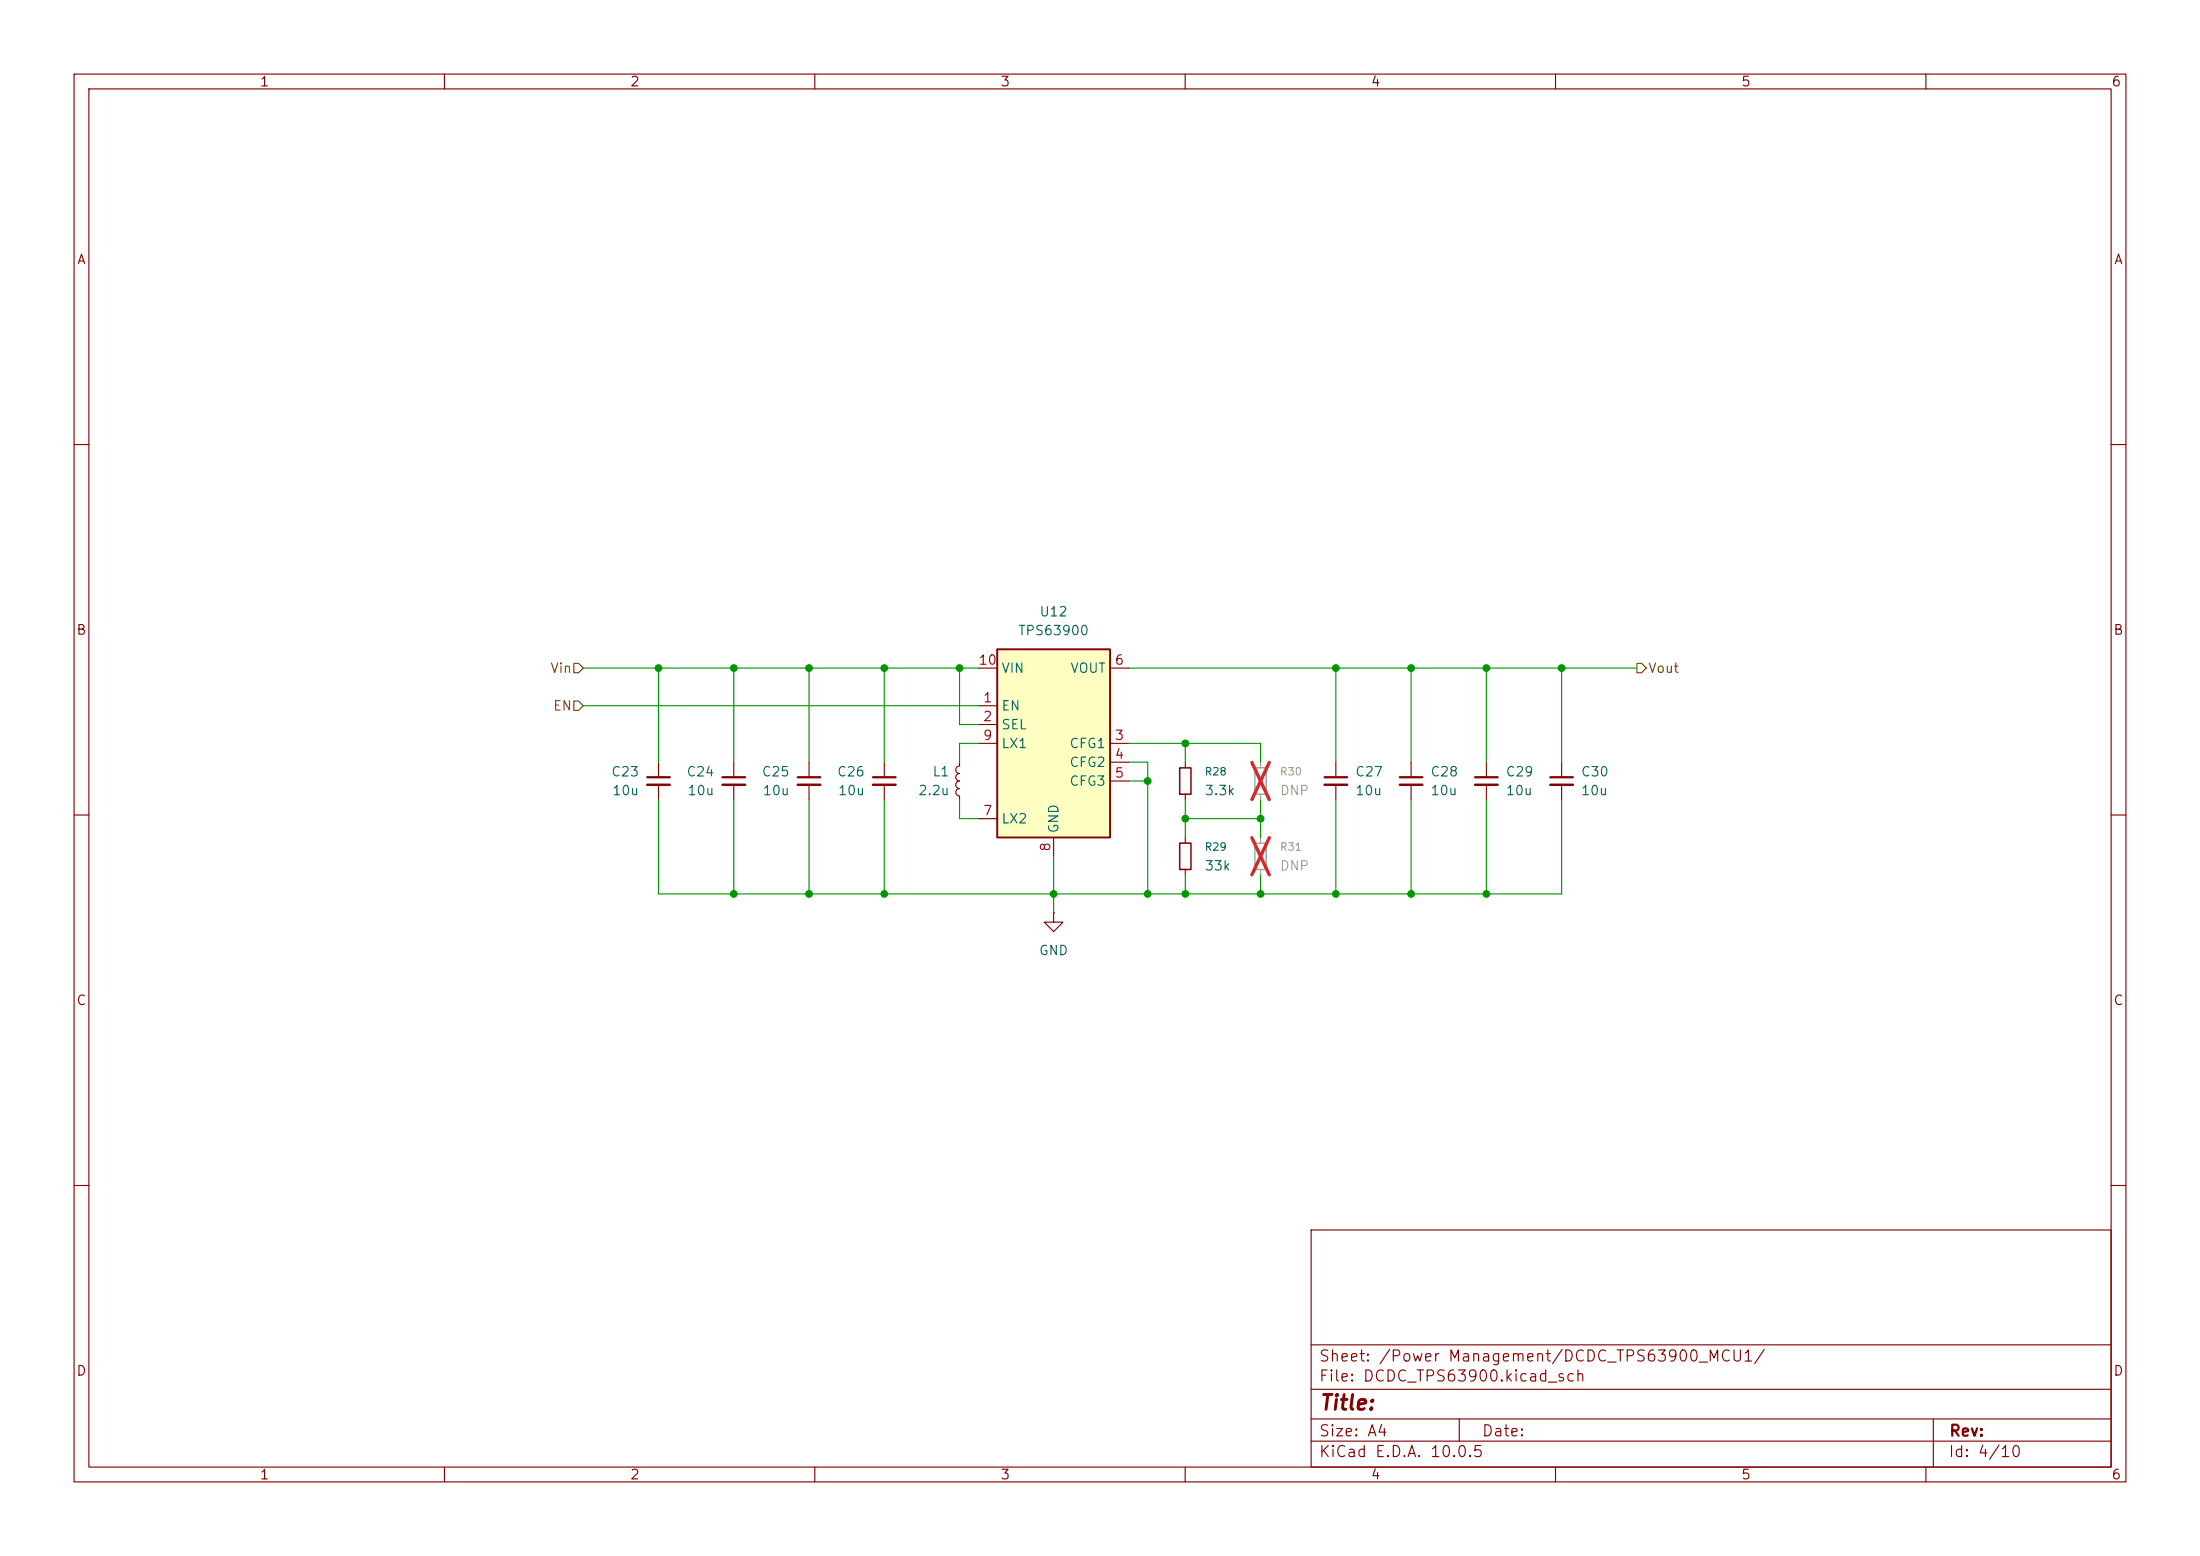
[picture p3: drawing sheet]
<svg xmlns="http://www.w3.org/2000/svg" width="297mm" height="210mm" viewBox="0 0 297 210" stroke-linecap="round" stroke-linejoin="round" font-family="sans-serif">
<g fill="none" stroke="#840000" stroke-width=".15">
<path d="M10 10h277v190h-277zM12 12h273v186h-273zM60 10v2M110 10v2M160 10v2M210 10v2M260 10v2M10 60h2M285 60h2M10 110h2M160 102.9v.7M160 107.2v.8"/>
<path d="M180.3 102.9v2M180.3 105.9v2.1M190.5 102.9v2M190.5 105.9v2.1M200.7 102.9v2M200.7 105.9v2.1M210.8 102.9v2M210.8 105.9v2.1M285 110h2M142.2 123.2v1.3h1.3l-1.3 1.2-1.2-1.2h1.2M142.2 123.2h.1M10 160h2"/>
<path d="M177 166h108v32h-108zM285 160h2M60 198v2M110 198v2M160 198v2M177 194.5h108M177 191.5h108M177 187.5h108M177 181.5h108M197 191.5v3M210 198v2M260 198v2"/>
<path d="M261 191.5v6.5"/>
</g>
<path d="M178.8 104.9h3.1M189 104.9h3M199.1 104.9h3.1M209.3 104.9h3" fill="none" stroke="#840000" stroke-width=".3"/>
<path d="M178.8 105.9h3.1M189 105.9h3M199.1 105.9h3.1M209.3 105.9h3" fill="none" stroke="#840000" stroke-width=".33"/>
<path d="M159.3 103.6h1.5v3.6h-1.5z" fill="none" stroke="#840000" stroke-width=".2"/>
<path d="M169.4 103.6h1.5v3.6h-1.5z" fill="none" stroke="#a1a1a1" stroke-width=".2"/>
<path d="M170.2 102.9v.7M170.2 107.2v.8" fill="none" stroke="#a1a1a1" stroke-width=".15"/>
<path d="M169 102.9l2.4 5M171.4 102.9l-2.4 5" fill="none" stroke="#e12e31" stroke-width=".46"/>
<path d="M134.6 87.6h15.3v25.4h-15.3z" fill="#ffffc2"/>
<path d="M134.6 87.6h15.3v25.4h-15.3z" fill="none" stroke="#840000" stroke-width=".25"/>
<g fill="none" stroke="#840000" stroke-width=".15">
<path d="M132.1 95.3h2.5M132.1 97.8h2.5M132.1 90.2h2.5M149.9 90.2h2.5M88.9 102.9v2M88.9 105.9v2.1M99.1 102.9v2M99.1 105.9v2.1M109.2 102.9v2M109.2 105.9v2.1M119.4 102.9v2M119.4 105.9v2.1"/>
<path d="M129.5 102.9v.5a.51 .51 0 0 0-.5 .5 .51 .51 0 0 0 .5 .5 .5 .5 0 0 0-.5 .5 .5 .5 0 0 0 .5 .5 .51 .51 0 0 0-.5 .5 .51 .51 0 0 0 .5 .5 .5 .5 0 0 0-.5 .5 .5 .5 0 0 0 .5 .5v.6M132.1 100.3h2.5M132.1 110.5h2.5M142.2 113v2.6M149.9 100.3h2.5M149.9 102.9h2.5M149.9 105.4h2.5M160 113v.8M160 117.3v.8"/>
</g>
<path d="M169.4 113.8h1.5v3.5h-1.5z" fill="none" stroke="#a1a1a1" stroke-width=".2"/>
<path d="M170.2 113v.8M170.2 117.3v.8" fill="none" stroke="#a1a1a1" stroke-width=".15"/>
<path d="M169 113.1l2.4 5M171.4 113.1l-2.4 5" fill="none" stroke="#e12e31" stroke-width=".46"/>
<path d="M159.3 113.8h1.5v3.5h-1.5z" fill="none" stroke="#840000" stroke-width=".2"/>
<path d="M87.4 104.9h3M97.5 104.9h3.1M107.7 104.9h3M117.9 104.9h3" fill="none" stroke="#840000" stroke-width=".3"/>
<path d="M87.4 105.9h3M97.5 105.9h3.1M107.7 105.9h3M117.9 105.9h3" fill="none" stroke="#840000" stroke-width=".33"/>
<path d="M77.5 94.6h.6l.6 .7-.6 .6h-.6zM77.5 89.5h.6l.6 .7-.6 .6h-.6zM221 89.5h.6l.6 .7-.6 .6h-.6z" fill="none" stroke="#725600" stroke-width=".15"/>
<g fill="none" stroke="#009600" stroke-width=".15">
<path d="M78.7 90.2h53.4M78.7 95.3h53.4M88.9 90.2v12.7M99.1 90.2v12.7M109.2 90.2v12.7M119.4 90.2v12.7M129.5 90.2v7.6h2.6M152.4 90.2h68.6M180.3 90.2v12.7M190.5 90.2v12.7M200.7 90.2v12.7M210.8 90.2v12.7"/>
<path d="M88.9 108v12.7h121.9v-12.7M99.1 108v12.7M109.2 108v12.7M119.4 108v12.7M129.5 108v2.5h2.6M132.1 100.3h-2.6v2.6M142.2 115.6v7.6M152.4 102.9h2.5v17.8M152.4 105.4h2.5M152.4 100.3h17.8v2.6M160 100.3v2.6M160 108v5"/>
<path d="M160 118.1v2.6M160 110.5h10.2M170.2 108v5M170.2 118.1v2.6M180.3 108v12.7M190.5 108v12.7M200.7 108v12.7"/>
</g>
<g fill="#009600" stroke="#009600" stroke-width=".14">
<circle cx="119.4" cy="90.2" r=".46"/>
<circle cx="109.2" cy="90.2" r=".46"/>
<circle cx="88.9" cy="90.2" r=".46"/>
<circle cx="109.2" cy="120.7" r=".46"/>
<circle cx="119.4" cy="120.7" r=".46"/>
<circle cx="99.1" cy="120.7" r=".46"/>
<circle cx="99.1" cy="90.2" r=".46"/>
<circle cx="129.5" cy="90.2" r=".46"/>
<circle cx="180.3" cy="90.2" r=".46"/>
<circle cx="190.5" cy="90.2" r=".46"/>
<circle cx="160" cy="110.5" r=".46"/>
<circle cx="170.2" cy="120.7" r=".46"/>
<circle cx="170.2" cy="110.5" r=".46"/>
<circle cx="154.9" cy="105.4" r=".46"/>
<circle cx="154.9" cy="120.7" r=".46"/>
<circle cx="142.2" cy="120.7" r=".46"/>
<circle cx="160" cy="100.3" r=".46"/>
<circle cx="160" cy="120.7" r=".46"/>
<circle cx="180.3" cy="120.7" r=".46"/>
<circle cx="190.5" cy="120.7" r=".46"/>
<circle cx="200.7" cy="90.2" r=".46"/>
<circle cx="200.7" cy="120.7" r=".46"/>
<circle cx="210.8" cy="90.2" r=".46"/>
</g>
<text font-size="2" fill="#840000" x="178" y="190.8">Title:</text>
<g font-size="1.5" fill="#840000">
<text x="178" y="184.1">Sheet: /Power Management/DCDC_TPS63900_MCU1/</text>
<text x="178" y="186.8">File: DCDC_TPS63900.kicad_sch</text>
<text x="178" y="197">KiCad E.D.A. 10.0.5</text>
<text x="178" y="194.2">Size: A4</text>
<text x="200" y="194.2">Date:</text>
<text x="263" y="197">Id: 4/10</text>
<text x="263" y="194.2">Rev:</text>
</g>
<g font-size="1.3" fill="#840000">
<text x="35" y="12">1</text>
<text x="85" y="12">2</text>
<text x="135" y="12">3</text>
<text x="185" y="12">4</text>
<text x="235" y="12">5</text>
<text x="285" y="12">6</text>
<text x="10.3" y="36">A</text>
<text x="285.3" y="36">A</text>
<text x="10.2" y="86">B</text>
<text x="285.2" y="86">B</text>
<text x="10.2" y="136">C</text>
<text x="285.2" y="136">C</text>
<text x="10.2" y="186">D</text>
<text x="285.2" y="186">D</text>
<text x="35" y="200">1</text>
<text x="85" y="200">2</text>
<text x="135" y="200">3</text>
<text x="185" y="200">4</text>
<text x="235" y="200">5</text>
<text x="285" y="200">6</text>
</g>
<g font-size="1.3" fill="#006464">
<text x="140.2" y="83.5">U12</text>
<text x="137.4" y="86.1">TPS63900</text>
<text x="135.1" y="91.1">VIN</text>
<text x="144.4" y="91.1">VOUT</text>
<text x="135.1" y="96.2">EN</text>
<text x="135.1" y="98.8">SEL</text>
<text x="135.1" y="101.3">LX1</text>
<text x="144.3" y="101.3">CFG1</text>
<text x="82.4" y="105.1">C23</text>
<text x="82.6" y="107.6">10u</text>
<text x="92.6" y="105.1">C24</text>
<text x="92.7" y="107.6">10u</text>
<text x="102.8" y="105.1">C25</text>
<text x="102.9" y="107.6">10u</text>
<text x="112.9" y="105.1">C26</text>
<text x="113" y="107.6">10u</text>
<text x="123.9" y="107.6">2.2u</text>
<text x="125.8" y="105.1">L1</text>
<text x="144.3" y="103.8">CFG2</text>
<text x="144.3" y="106.4">CFG3</text>
<text x="162.5" y="107.6">3.3k</text>
<text x="182.9" y="105.1">C27</text>
<text x="182.9" y="107.6">10u</text>
<text x="193" y="105.1">C28</text>
<text x="193" y="107.6">10u</text>
<text x="203.2" y="105.1">C29</text>
<text x="203.2" y="107.6">10u</text>
<text x="213.3" y="105.1">C30</text>
<text x="213.3" y="107.6">10u</text>
<text x="135.1" y="111.5">LX2</text>
<text x="143.2" y="112.5" transform="rotate(-90 143.2 112.5)">GND</text>
<text x="162.5" y="117.8">33k</text>
<text x="140.2" y="129.2">GND</text>
</g>
<g font-size="1.3" fill="#725600">
<text x="74.2" y="91.1">Vin</text>
<text x="222.4" y="91.1">Vout</text>
<text x="74.6" y="96.2">EN</text>
</g>
<g font-size="1.3" fill="#a90000">
<text x="132" y="90">10</text>
<text x="132.6" y="95.1">1</text>
<text x="150.4" y="90">6</text>
<text x="132.6" y="97.7">2</text>
<text x="132.6" y="100.2">9</text>
<text x="150.4" y="100.2">3</text>
<text x="150.4" y="102.7">4</text>
<text x="150.4" y="105.3">5</text>
<text x="132.6" y="110.4">7</text>
<text x="142.1" y="115" transform="rotate(-90 142.1 115)">8</text>
</g>
<g font-size="1.3" fill="#989898">
<text x="172.7" y="107.6">DNP</text>
<text x="172.7" y="117.8">DNP</text>
</g>
<g font-size="1" fill="#006464">
<text x="162.5" y="104.9">R28</text>
<text x="162.5" y="115.1">R29</text>
</g>
<g font-size="1" fill="#989898">
<text x="172.7" y="104.9">R30</text>
<text x="172.7" y="115.1">R31</text>
</g>
</svg>
